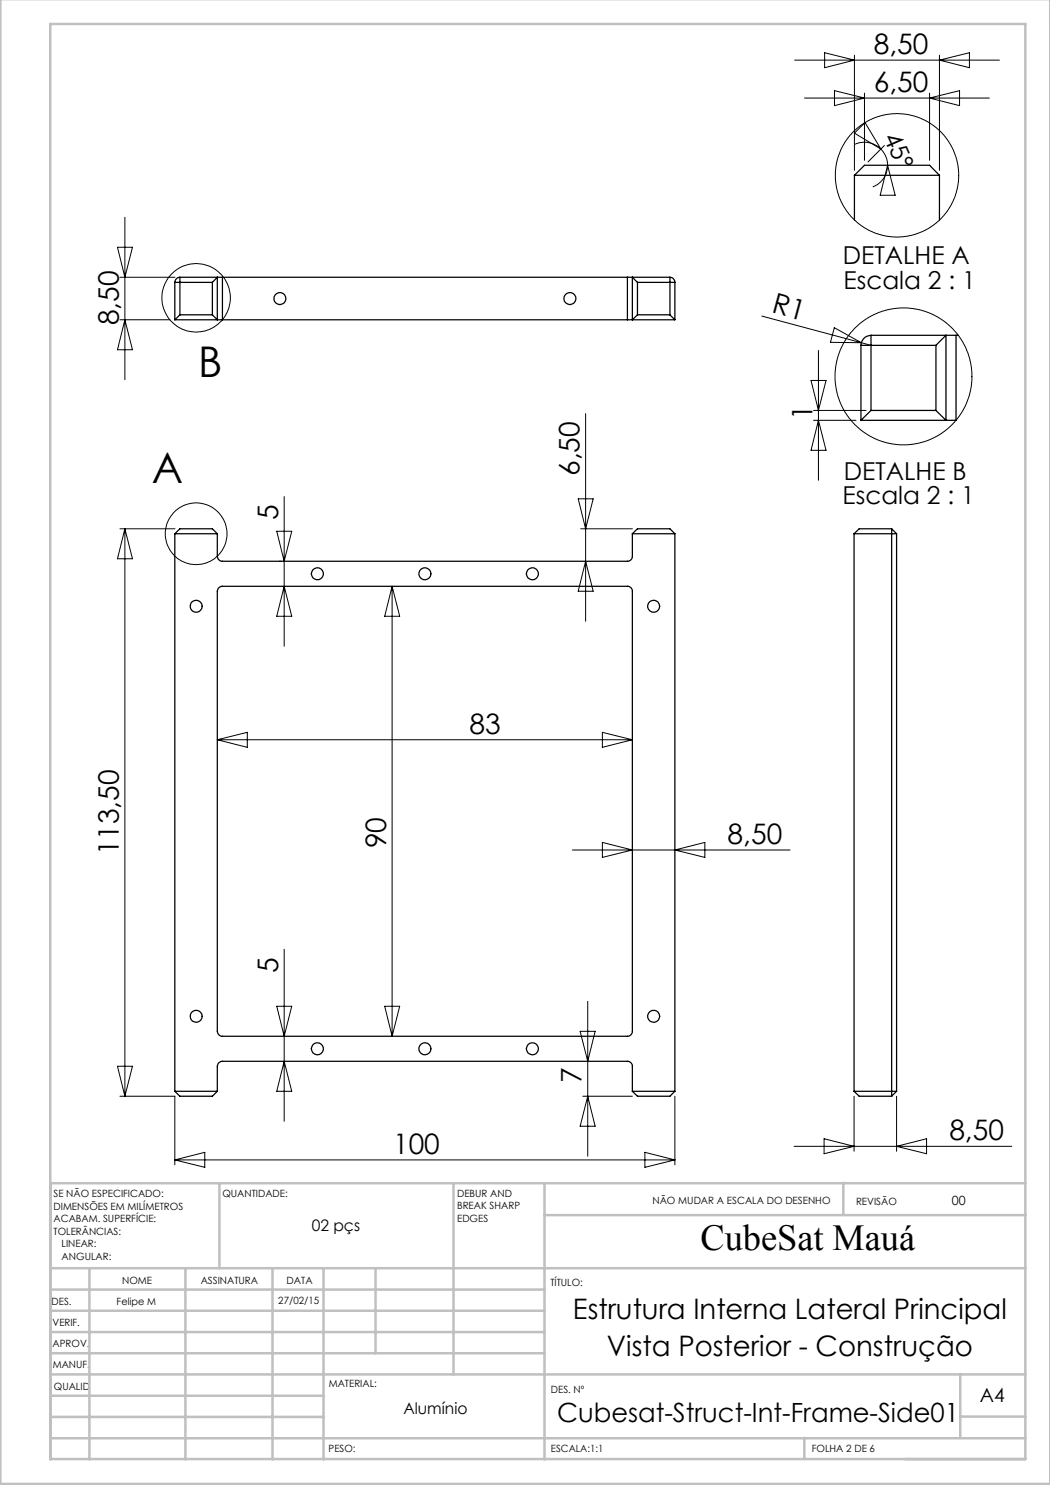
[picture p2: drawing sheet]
<svg xmlns="http://www.w3.org/2000/svg" width="210mm" height="297mm" viewBox="0 0 210 297" stroke-linecap="round" stroke-linejoin="round" font-family="sans-serif">
<g fill="none" stroke="#000" stroke-width=".2">
<path d="M158.9 12h41M160.9 19.6h37M164.9 10.5l6 1.5-6 1.5zM166.9 18.1l6 1.5-6 1.5zM170.9 11v23.1M172.9 18.6v13.5M185.9 18.6v13.5M185.9 19.6l6-1.5v3zM187.9 11v23.1M187.9 12l6-1.5v3zM171 28.9a4.7 4.7 0 0 1 5.2 .9M173 24.5l3.2 5.3-5.3-3.2z"/>
<path d="M176.2 29.8a4.7 4.7 0 0 1 1.3 3.3M176.9 29.1l-3.3 3.3M177.5 33.1l1.5 5.9h-3zM177.5 33.1a4.6 4.6 0 0 1-2.9 4.3M23.5 49.5h3l-1.5 6zM24 55.5h11M25 43.5v32.4M24 64h10M25 64l1.5 6h-3zM152.4 63.2l19.9 5.3M162.2 76.1h3l-1.5 6zM163.7 70.1v26"/>
<path d="M166.9 65.5l5.4 3h-6.2zM172.3 68.5l1.9 .6M56.8 99.3v30M115.6 99.8h3l-1.5 6zM117.1 82.7v41.5M162.7 82.1h10.5M162.7 84.1h8.5M163.7 84.1l1.5 6h-3zM24 105.8h11M25 105.8v113.4M25 105.8l1.5 6h-3zM55.4 106.3h2.9l-1.5 6z"/>
<path d="M55.8 112.3h.4M56.8 117.3l1.5 6h-2.9zM78.4 117.3v90M78.4 117.3l1.5 6h-3zM116.1 105.8h10.4M117.1 112.3l1.5 5.9h-3zM43.5 148h83M43.5 148l6-1.5v3zM120.5 146.5l6 1.5-6 1.5zM114.5 170h43.5M120.5 168.5l6 1.5-6 1.5zM135 170l6-1.5v3z"/>
<path d="M56.8 189.9v34.4M23.5 213.3h3l-1.5 5.9zM24 219.2h11M35 219.2v13.8M55.4 201.3h2.9l-1.5 6zM56.8 212.3l1.5 6h-2.9zM76.9 201.3h3l-1.5 6zM116 206.3h3l-1.5 6zM116.6 219.2h9.9M117.5 200.3v30.9M117.5 219.2l1.5 6h-3zM135 219.2v13.8"/>
<path d="M170.8 219.2v11.1M179.3 219.2v11.1M35 232h100M35 232l6-1.5v3zM129 230.5l6 1.5-6 1.5zM158.8 229.3h43.6M164.8 227.7l6 1.6-6 1.4zM179.3 229.3l6-1.6v3z"/>
<circle cx="179.4" cy="35.1" r="12.3"/>
<circle cx="39.2" cy="59.6" r="6.8"/>
<circle cx="180.7" cy="75.3" r="13.7"/>
<circle cx="39.2" cy="106.8" r="6.2"/>
</g>
<g fill="none" stroke="#c0c0c0" stroke-width=".5">
<path d="M.1 -.1v296.9h209.9v-296.9M10.1 4.8h195v287h-195zM43.9 236.6v17M90.7 236.6v38.3M108.9 236.6v55.3M168.7 236.6v6.3M205.1 236.6h-195v55.3M10.1 253.6h195M10.1 257.9h98.8M17.9 253.6v38.3M37.1 253.6v38.3M54.5 253.6v38.3"/>
<path d="M64.7 253.6v38.3M75.1 253.6v17M108.9 243h96.2M10.1 270.6h98.8M10.1 266.4h98.8M10.1 262.1h98.8M10.1 279.1h54.6M10.1 274.9h195M192.1 274.8v12.7M10.1 287.7h195M10.1 283.4h54.6M160.9 287.5v4.3"/>
<path d="M192.1 283.3h13"/>
</g>
<g fill="none" stroke="#000" stroke-width=".25">
<path d="M170.9 35.1h17M170.9 35.1v8.9M170.9 35.1l2-2h13l2 2M187.9 35.1v8.9M35 56.5v7.5M35 56.5h7.5M36 55.5a1.09 1.09 0 0 0-1 1M36 55.5v7.5M36 55.5h7.5M42.5 56.5v6.5M43.5 55.5h1M43.5 55.5v8.5"/>
<path d="M43.5 55.5l-1 1M44.5 55.5h81M44.5 55.5v8.5M125.5 55.5h1M125.5 55.5v8.5M126.5 55.5v8.5M126.5 55.5h7.5M126.5 55.5l1 1M127.5 56.5h7.5M127.5 56.5v6.5M134 55.5a1.02 1.02 0 0 1 1 1M134 55.5v7.5"/>
<path d="M135 56.5v7.5M35 64h8.5M36 63h6.5M36 63l-1 1M42.5 63l1 1M43.5 64h1M44.5 64h81M125.5 64h1M126.5 64h8.5M127.5 63h6.5M127.5 63l-1 1M134 63l1 1"/>
<path d="M172.2 69.1h15M172.2 69.1v15M174.2 67.1a2.05 2.05 0 0 0-2 2M174.2 67.1v15M174.2 67.1h15M187.2 69.1v13M189.2 67.1h2M189.2 67.1v17M189.2 67.1l-2 2M191.2 67.1v17h-2M191.2 67.1h.5M172.2 84.1h17"/>
<path d="M174.2 82.1h13M174.2 82.1l-2 2M187.2 82.1l2 2M35 106.7h8.5M35 106.7v111.6M35 106.7l1-.9h6.5l1 .9M43.5 106.7v4.6a1.02 1.02 0 0 0 1 1h81a.96 .96 0 0 0 1-1v-4.6M43.6 117.7l.7-.4h81.2a.96 .96 0 0 1 1 .9v88.1a.96 .96 0 0 1-1 1h-81a1.02 1.02 0 0 1-1-1v-88.1zM126.5 106.7h8.5M126.5 106.7l1-.9h6.5l1 .9M135 106.7v111.6M170.8 106.7h8.5"/>
<path d="M170.8 106.7v111.6M178.3 105.8h-6.5l-1 .9M178.3 105.8v113.4M178.3 105.8l1 .9M179.3 106.7v111.6M35 218.3h8.5M35 218.3l1 .9h6.5l1-.9M43.5 218.3v-5a1.02 1.02 0 0 1 1-1h81a.96 .96 0 0 1 1 1v5M126.5 218.3h8.5M126.5 218.3l1 .9h6.5l1-.9M170.8 218.3h8.5M170.8 218.3l1 .9h6.5"/>
<path d="M179.3 218.3l-1 .9"/>
<circle cx="56" cy="59.7" r="1.2"/>
<circle cx="114" cy="59.7" r="1.21"/>
<circle cx="63.5" cy="114.7" r="1.21"/>
<circle cx="85" cy="114.8" r="1.2"/>
<circle cx="106.5" cy="114.7" r="1.21"/>
<circle cx="39.2" cy="121.3" r="1.19"/>
<circle cx="130.7" cy="121.3" r="1.2"/>
<circle cx="39.2" cy="203.3" r="1.2"/>
<circle cx="63.5" cy="209.8" r="1.21"/>
<circle cx="85" cy="209.8" r="1.2"/>
<circle cx="106.5" cy="209.8" r="1.21"/>
<circle cx="130.7" cy="203.3" r="1.21"/>
</g>
<g font-size="8.5">
<text x="39.7" y="75.5">B</text>
<text x="30.4" y="96.7">A</text>
</g>
<text font-size="7.3" x="140.1" y="249.9">CubeSat Mauá</text>
<g font-size="5.6">
<text x="174.8" y="10.8">8,50</text>
<text x="174.8" y="18.4">6,50</text>
<text x="23.8" y="65" transform="rotate(-90 23.8 65)">8,50</text>
<text x="154.2" y="62.5" transform="rotate(15 154.2 62.5)">R1</text>
<text x="162.5" y="84" transform="rotate(-90 162.5 84)">1</text>
<text x="115.9" y="95.2" transform="rotate(-90 115.9 95.2)">6,50</text>
<text x="55.6" y="104" transform="rotate(-90 55.6 104)">5</text>
<text x="93.9" y="146.7">83</text>
<text x="23.8" y="171.1" transform="rotate(-90 23.8 171.1)">113,50</text>
<text x="77.2" y="169.6" transform="rotate(-90 77.2 169.6)">90</text>
<text x="145.5" y="168.7">8,50</text>
<text x="55.6" y="194.5" transform="rotate(-90 55.6 194.5)">5</text>
<text x="116.3" y="216.7" transform="rotate(-90 116.3 216.7)">7</text>
<text x="78.6" y="230.7">100</text>
<text x="189.9" y="228">8,50</text>
<text x="114.6" y="263.7">Estrutura Interna Lateral Principal</text>
<text x="121.4" y="271.3">Vista Posterior - Construção</text>
</g>
<text font-size="5.3" x="111.4" y="284.3">Cubesat-Struct-Int-Frame-Side01</text>
<g font-size="4.9">
<text x="176.7" y="27.4" transform="rotate(66 176.7 27.4)">45°</text>
<text x="168.5" y="52.8">DETALHE A</text>
<text x="168.7" y="57.7">Escala 2 : 1</text>
<text x="168.8" y="95.9">DETALHE B</text>
<text x="168.5" y="100.9">Escala 2 : 1</text>
</g>
<text font-size="3.9" x="196" y="280.4">A4</text>
<g font-size="3.2">
<text x="62.3" y="246.3">02 pçs</text>
<text x="80.7" y="282.8">Alumínio</text>
</g>
<text font-size="2.5" x="190.4" y="240.9">00</text>
<g font-size="2">
<text x="10.7" y="239.5">SE NÃO ESPECIFICADO:</text>
<text x="44.5" y="239.5">QUANTIDADE:</text>
<text x="91.4" y="239.4">DEBUR AND</text>
<text x="10.7" y="242">DIMENSÕES EM MILÍMETROS</text>
<text x="10.7" y="244.5">ACABAM. SUPERFÍCIE:</text>
<text x="91.4" y="241.9">BREAK SHARP</text>
<text x="91.4" y="244.4">EDGES</text>
<text x="130.5" y="240.8">NÃO MUDAR A ESCALA DO DESENHO</text>
<text x="171.2" y="241">REVISÃO</text>
<text x="10.7" y="247">TOLERÂNCIAS:</text>
<text x="12.3" y="249.5">LINEAR:</text>
<text x="12.3" y="252">ANGULAR:</text>
<text x="24.4" y="256.9">NOME</text>
<text x="40.1" y="256.8">ASSINATURA</text>
<text x="57.3" y="256.8">DATA</text>
<text x="110.1" y="257.1">TÍTULO:</text>
<text x="10.3" y="260.9">DES.</text>
<text x="23.3" y="261">Felipe M</text>
<text x="55.7" y="260.8">27/02/15</text>
<text x="10.5" y="269.3">APROV.</text>
<text x="10.5" y="265.2">VERIF.</text>
<text x="10.6" y="273.6">MANUF.</text>
<text x="10.8" y="278">QUALID</text>
<text x="65.8" y="277.4">MATERIAL:</text>
<text x="110.2" y="278.5">DES. Nº</text>
<text x="65.7" y="290.4">PESO:</text>
<text x="110.2" y="290.5">ESCALA:1:1</text>
<text x="162.4" y="290.4">FOLHA 2 DE 6</text>
</g>
</svg>
